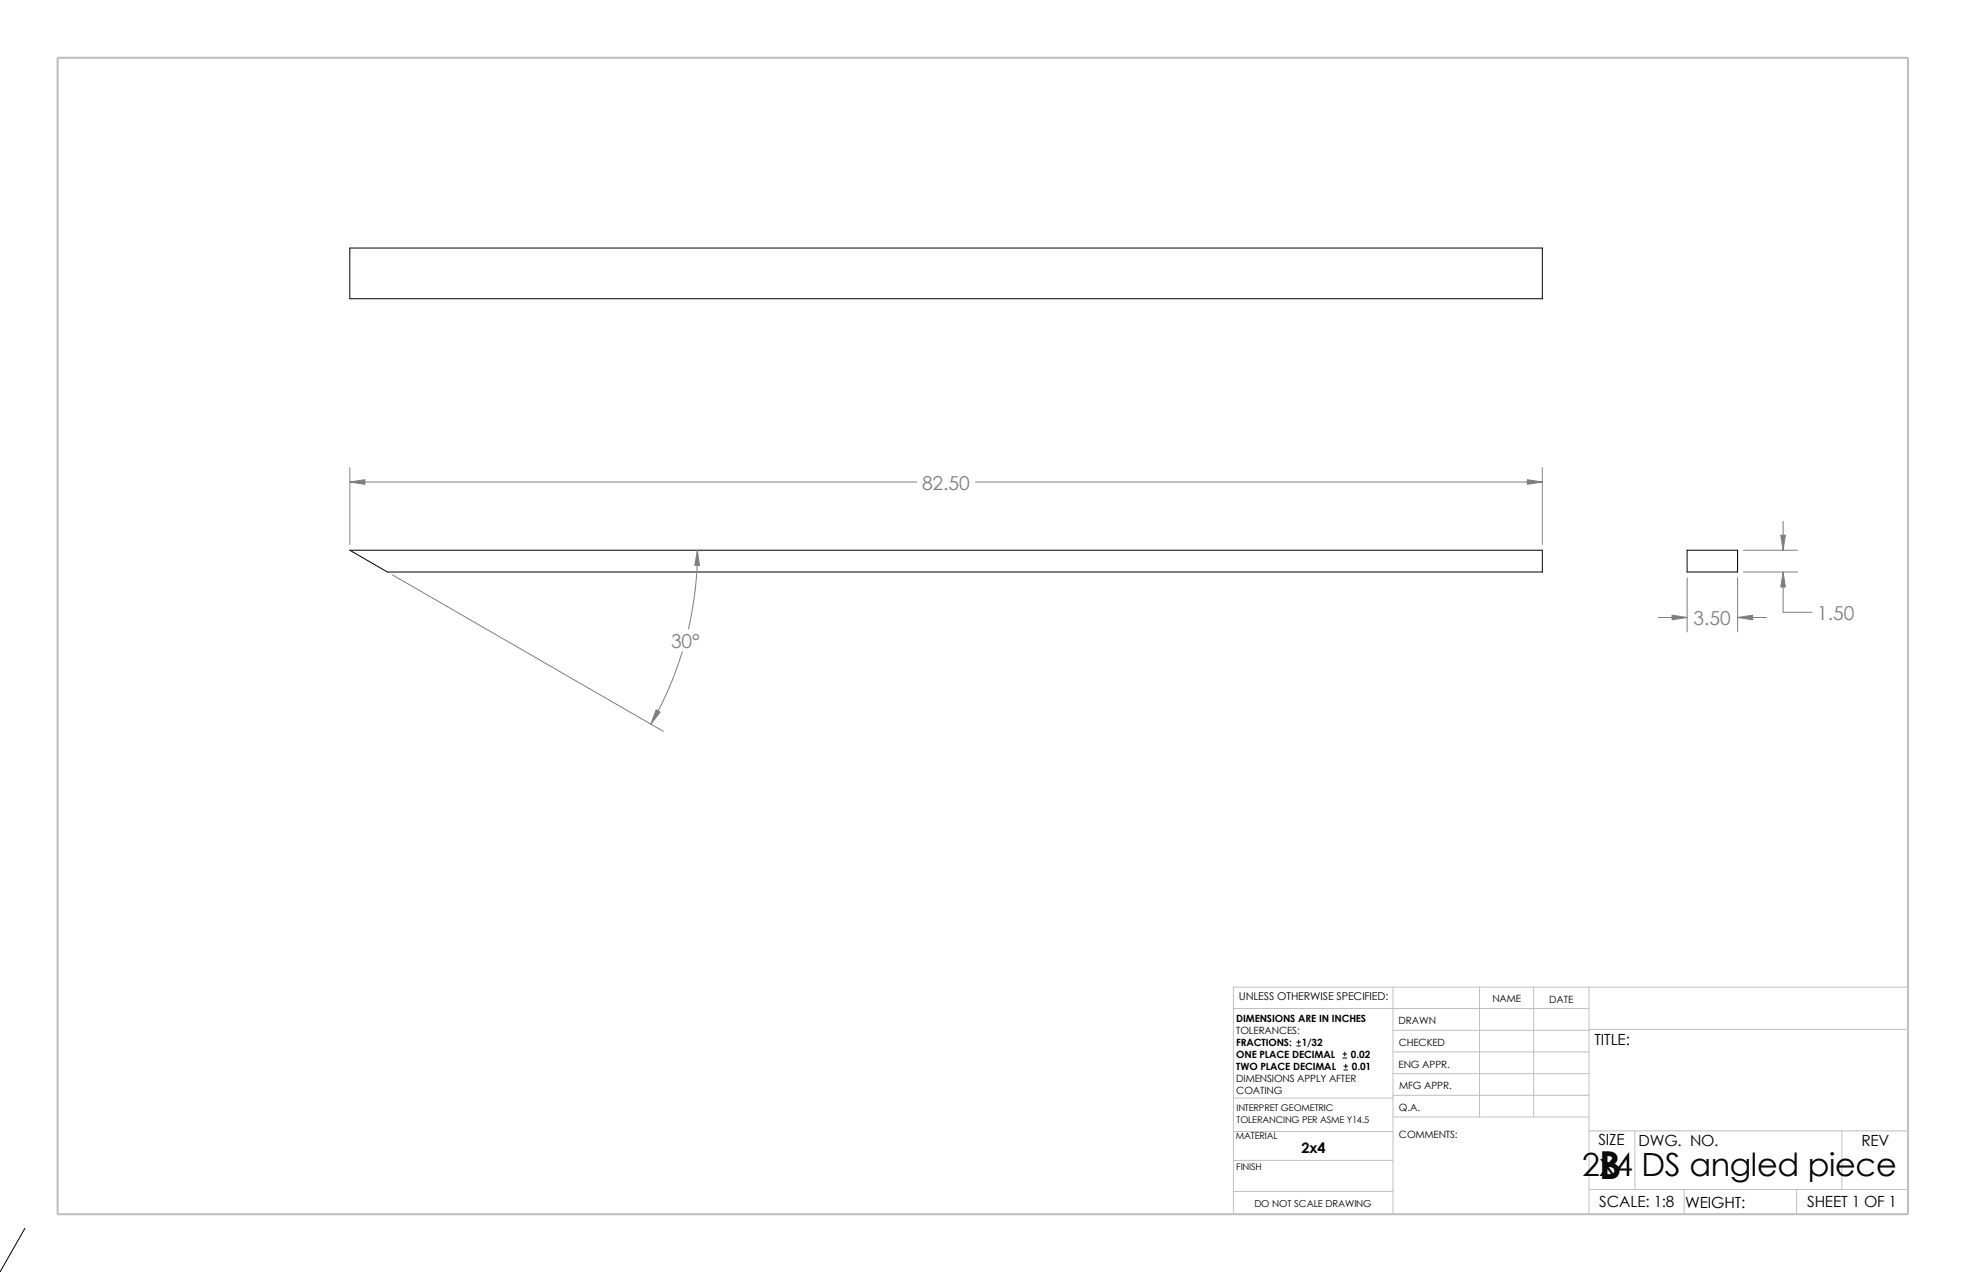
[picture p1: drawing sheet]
<svg xmlns="http://www.w3.org/2000/svg" width="432mm" height="279mm" viewBox="0 0 432 279" stroke-linecap="round" stroke-linejoin="round" font-family="sans-serif">
<g fill="none" stroke="#c0c0c0" stroke-width=".22">
<path d="M305.9 216.8v49.9M325 216.8v28.6M336.8 216.8v28.6M349 216.8v49.9M419.1 216.8h-148.2v49.9M270.9 221.5h78.1M305.9 235.8h43.1M305.9 226.3h43.1M305.9 231.1h43.1M349 226.1h70.1M270.9 248.5h35.1M270.9 241.2h35.1"/>
<path d="M270.9 254.9h35M305.9 240.6h43.1M306 245.4h43M349 248.4h70.1M359.1 248.4v12.9M404.5 248.4v12.9M270.9 261.7h35M349 261.3h70.1M369.9 261.3v5.4M394.6 261.3v5.4"/>
</g>
<path d="M12.7 12.7h406.4v254h-406.4z" fill="none" stroke="#c0c0c0" stroke-width=".47"/>
<g fill="none" stroke="#000" stroke-width=".22">
<path d="M76.8 54.5h262v11.1h-262zM76.8 120.9h262v4.7h-253.7zM370.5 120.9h11.1v4.7h-11.1zM284.8 229.7h.9M284.8 228.9h.9M285.2 228.5v.8M294.9 232.4h.9M294.9 231.5h.9M295.1 235h.9M295.1 234.2h.9M295.4 231.1v.8M295.6 233.8v.8"/>
<path d="M5.5 269.8l-5.6 9.5"/>
</g>
<g fill="none" stroke="#808080" stroke-width=".22">
<path d="M76.8 102.7v16.9M76.8 105.9h124.5M214.2 105.9h124.6M338.8 102.7v16.9M391.6 114.5v6.4M86.2 126.3l59.5 34.4M153.2 120.9a74.4 74.4 0 0 1-2 17.2M364.2 135.6h6.3M370.5 126.9v11.9M381.6 135.6h6.4M381.6 126.9v11.9M382.9 125.6h11.9"/>
<path d="M382.9 120.9h11.9M391.6 125.6v8.9h6.4M149.9 143.2a77.7 77.7 0 0 1-6.9 15.8"/>
</g>
<g fill="#808080" stroke="#808080" stroke-width=".22">
<path d="M335.4 105.4l3.4 .5-3.4 .5z"/>
<path d="M76.8 105.9l3.3-.5v1z"/>
<path d="M144.1 155.9l.9 .5-2 2.6z"/>
<path d="M153.2 120.9l.4 3.3h-1z"/>
<path d="M367.2 135.1l3.3 .5-3.3 .5z"/>
<path d="M381.6 135.6l3.3-.5v1z"/>
<path d="M391.6 125.6l.5 3.3h-1z"/>
<path d="M391.1 117.6h1l-.5 3.3z"/>
</g>
<text font-size="8.5" x="351.2" y="259">B</text>
<text font-size="7" x="347.5" y="258.2">2x4 DS angled piece</text>
<g font-size="4.2" fill="#808080">
<text x="202.5" y="107.6">82.50</text>
<text x="372" y="137.3">3.50</text>
<text x="399.1" y="136.2">1.50</text>
<text x="147.4" y="142.3">30°</text>
</g>
<g font-size="3.4">
<text x="350.2" y="229.5">TITLE:</text>
<text x="351.1" y="251.6">SIZE</text>
<text x="359.9" y="251.6">DWG. NO.</text>
<text x="408.9" y="251.7">REV</text>
<text x="351.2" y="265.2">SCALE: 1:8</text>
<text x="370.1" y="265.3">WEIGHT:</text>
<text x="396.9" y="265.2">SHEET 1 OF 1</text>
</g>
<text font-size="3.2" x="285.8" y="253.3">2x4</text>
<text font-size="2.4" x="272.1" y="219.7">UNLESS OTHERWISE SPECIFIED:</text>
<g font-size="2.2">
<text x="327.8" y="220.2">NAME</text>
<text x="340.3" y="220.2">DATE</text>
<text x="271.5" y="227.2">TOLERANCES:</text>
<text x="271.5" y="224.5">DIMENSIONS ARE IN INCHES</text>
<text x="307.2" y="225">DRAWN</text>
<text x="271.5" y="232.4">ONE PLACE DECIMAL</text>
<text x="271.5" y="229.7">FRACTIONS:</text>
<text x="285.9" y="229.7">1/32</text>
<text x="296.7" y="232.4">0.02</text>
<text x="307.2" y="229.8">CHECKED</text>
<text x="271.5" y="235.1">TWO PLACE DECIMAL</text>
<text x="271.5" y="237.7">DIMENSIONS APPLY AFTER</text>
<text x="296.9" y="235.1">0.01</text>
<text x="307.2" y="234.5">ENG APPR.</text>
<text x="307.3" y="239.2">MFG APPR.</text>
<text x="271.5" y="240.4">COATING</text>
<text x="307.3" y="244">Q.A.</text>
<text x="307.3" y="250.1">COMMENTS:</text>
</g>
<text font-size="2.1" x="275.5" y="265.1">DO NOT SCALE DRAWING</text>
<g font-size="2">
<text x="271.6" y="244.1">INTERPRET GEOMETRIC</text>
<text x="271.4" y="250.1">MATERIAL</text>
<text x="271.6" y="246.6">TOLERANCING PER ASME Y14.5</text>
<text x="271.5" y="257">FINISH</text>
</g>
</svg>
